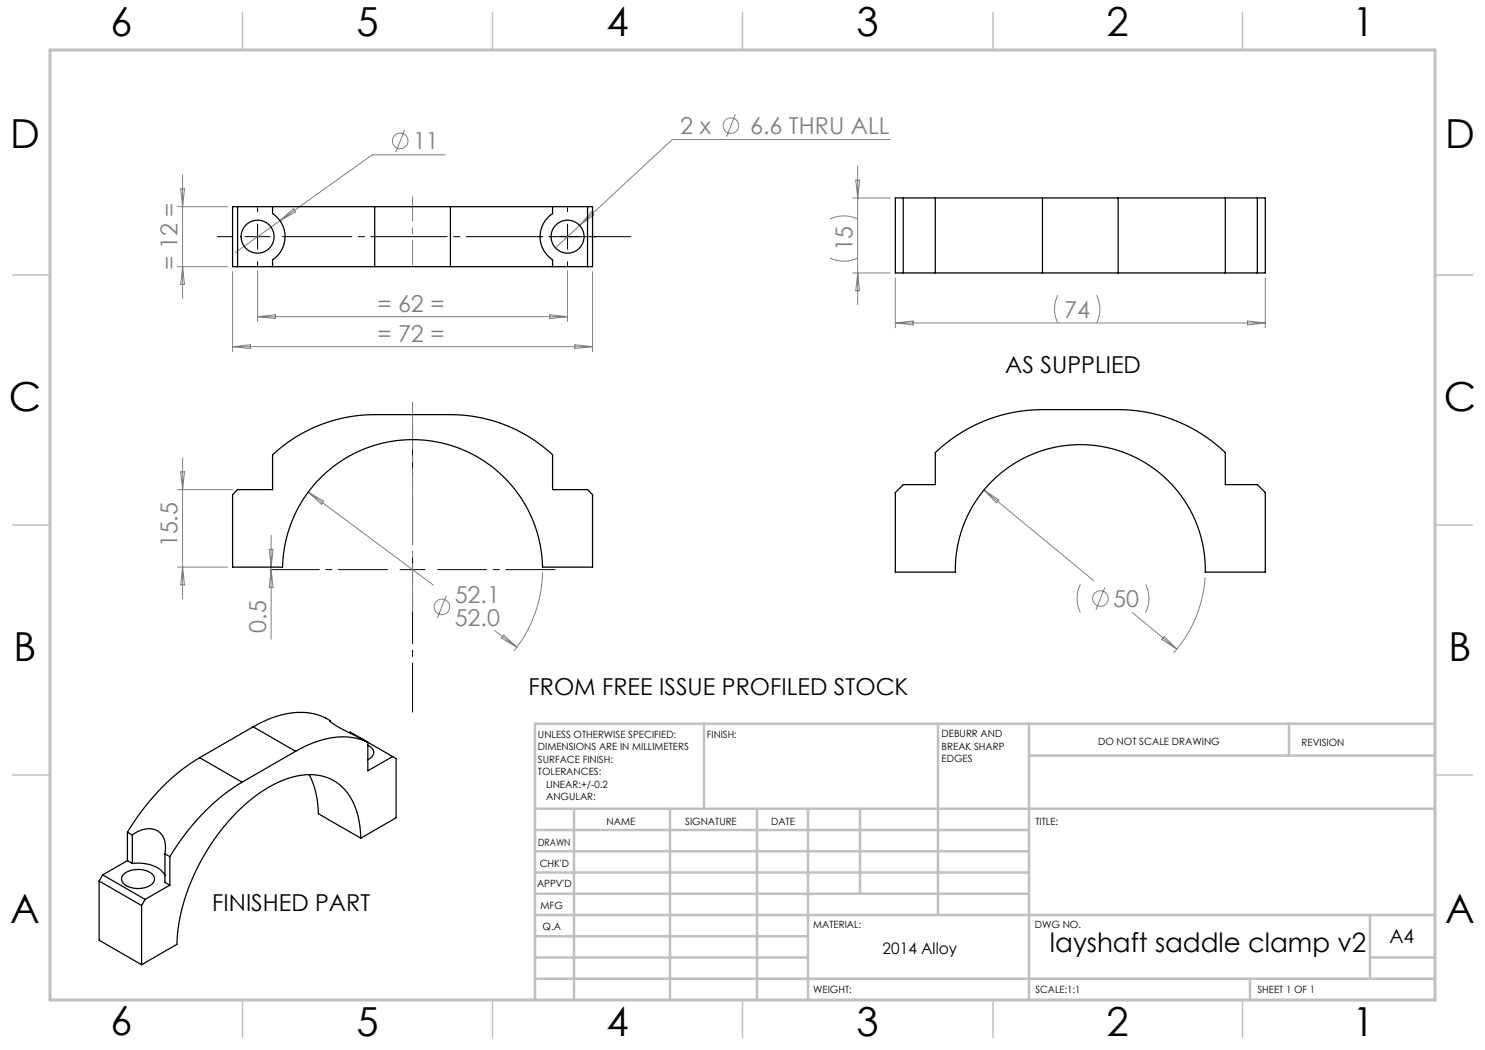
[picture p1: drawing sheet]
<svg xmlns="http://www.w3.org/2000/svg" width="297mm" height="210mm" viewBox="0 0 297 210" stroke-linecap="round" stroke-linejoin="round" font-family="sans-serif">
<g fill="none" stroke="#808080" stroke-width=".2">
<path d="M36.1 37.8h.8l-.4 3.5zM36.5 35v24.7M80.9 26l-1.7 4.4M89.1 31h-14.6l-27.5 19.5M147.1 22.9l-1.8 4.5M170.5 39.6h7.6M171.2 36h.7l-.4 3.6zM171.5 33.2v27.7M177.9 27.9h-43.4l-18.6 17.2M35.5 41.3h10M35.5 53.3h10M36.5 53.3l.4 3.6h-.8z"/>
<path d="M46.5 54.3v16M51.5 54.1v10.2M56 44.1l2.7-2.3 .4 .6zM113.5 54.1v10.2M115.9 45.1l-4.8 4.5M118.3 42.4l.5 .6-2.9 2.1zM118.5 54.3v16M166 51.6a6.2 6.2 0 0 0 5.5 0M166 43.8a6.2 6.2 0 0 1 5.5 0M170.5 54.6h7.6M171.5 54.6l.4 3.5h-.7zM179.1 55.6v10"/>
<path d="M211.6 59a6.2 6.2 0 0 0 0 5.6M219.3 59a6.2 6.2 0 0 1 0 5.6M253.1 55.6v10M46.5 69.3h72M46.5 69.3l3.6-.3v.7zM51.5 63.3h62M51.5 63.3l3.6-.3v.7zM110 63l3.5 .3-3.5 .4zM115 69l3.5 .3-3.5 .4zM179.1 64.6h74M179.1 64.6l3.5-.4v.8zM249.5 64.2l3.6 .4-3.6 .4z"/>
<path d="M35.5 97.9h11M36.1 94.4h.8l-.4 3.5zM36.5 91.6v28.2M61.6 98.4l25.1 18.7M61.6 98.4l3.1 1.8-.4 .6zM196.8 98l22 18.2M196.8 98l3 2-.5 .6zM35.5 113.4h10M36.5 113.4l.4 3.6h-.8zM53.8 109.9h.8l-.4 3.5zM54.2 107.1v20.8M54.2 113.9l.4 3.6h-.8z"/>
<path d="M89.3 119.1l-1.8 4.5M108.5 114.4a26 26 0 0 1-5.7 15.8M216.1 116.9a6.3 6.3 0 0 0 0 5.6M221 117.5l-1.8 4.4M229.1 116.9a6.3 6.3 0 0 1 0 5.6M241 115.4a25 25 0 0 1-6.3 15.2M98.9 126.1l4.5 3.3M100.8 127l2.6 2.4-3.1-1.8zM226.4 122.5l8.9 7.3M232.8 127.3l2.5 2.5-2.9-1.9z"/>
<circle cx="80" cy="28.2" r="1.56"/>
<circle cx="146.2" cy="25.1" r="1.56"/>
<circle cx="220.1" cy="119.7" r="1.56"/>
<circle cx="88.4" cy="121.4" r="1.56"/>
</g>
<path d="M46.5 47.3h-3M51.5 42.3v-.8M51.5 52.3v.8M108.5 47.3h-.8M113.5 42.3v-.8M113.5 52.3v.8M118.5 47.3h.8" fill="none" stroke="#000" stroke-width=".2" stroke-dasharray="15.2 1.3 1.3 1.3"/>
<path d="M56.5 47.3h69.7" fill="none" stroke="#000" stroke-width=".2" stroke-dasharray="15.2 1.3 1.3 1.3" stroke-dashoffset="1.4"/>
<path d="M77.5 113.9h-23.5M82.5 108.9v-23.5M82.5 118.9v23.5M87.5 113.9h23.5" fill="none" stroke="#000" stroke-width=".2" stroke-dasharray="15.2 1.3 1.3 1.3" stroke-dashoffset="5.4"/>
<path d="M49 47.3h5M51.5 44.8v5M111 47.3h5M113.5 44.8v5M80 113.9h5M82.5 111.4v5" fill="none" stroke="#000" stroke-width=".2"/>
<path d="M82.5 53v-13.7" fill="none" stroke="#808080" stroke-width=".2" stroke-dasharray="15.2 1.3 1.3 1.3" stroke-dashoffset="10.3"/>
<path d="M82.5 122.3v-41.9" fill="none" stroke="#808080" stroke-width=".2" stroke-dasharray="15.2 1.3 1.3 1.3" stroke-dashoffset="5.7"/>
<path d="M287 55h7.5M287 144.8v55.2h-187.2" fill="none" stroke="#c0c0c0" stroke-width=".2"/>
<g fill="none" stroke="#c0c0c0" stroke-width=".5">
<path d="M140.8 144.8v17M187.6 144.8v38.2M205.8 144.8v55.2M205.8 151.1h81.2M257.8 144.8v6.3M287 144.8h-180v55.2M107 161.8h180M107 178.8h98.8M107 174.5h98.8M107 170.3h98.8M107 166h98.8M114.8 161.8v38.2"/>
<path d="M134 161.8v38.2M151.4 161.8v38.2M161.6 161.8v38.2M172 161.8v17M107 195.8h180M107 191.5h54.6M107 187.3h54.6M107 183h180M250 195.8v4.2M274 191.5h13M274 183v12.8"/>
</g>
<g fill="none" stroke="#c0c0c0" stroke-width=".3">
<path d="M48.5 2.5v7.5M98.5 2.5v7.5M148.5 2.5v7.5M198.6 2.5v7.5M248.5 2.5v7.5M2.5 55h7.5M287 55h7.5M2.5 105h7.5M287 105h7.5M2.5 155h7.5M287 155h7.5M48.5 200v7.5"/>
<path d="M98.5 200v7.5M148.5 200v7.5M198.6 200v7.5M248.5 200v7.5"/>
</g>
<path d="M10 10h277v190h-277z" fill="none" stroke="#c0c0c0" stroke-width=".6"/>
<g fill="none" stroke="#000" stroke-width=".25">
<path d="M180.7 39.6v15M187.1 39.6h21.4M187.1 39.6v15M187.1 39.6h-8v15h8M208.5 39.6v15M208.5 39.6h15.1M223.6 39.6h21.5M223.6 39.6v15M245.1 39.6h8v15h-8M245.1 39.6v15M251.5 39.6v15M47.5 41.3v12"/>
<path d="M54.5 41.3v1.4a5.5 5.5 0 0 1 0 9.2v1.4M54.5 53.3h20.4M54.5 41.3h20.4M54.5 41.3h-8v12h8M74.9 41.3v12M74.9 53.3h15.2M74.9 41.3h15.2M90.1 53.3h20.4M90.1 41.3h20.4M90.1 41.3v12M110.5 41.3v1.4a5.5 5.5 0 0 0 0 9.2v1.4M110.5 41.3h8v12h-8"/>
<path d="M117.5 41.3v12M187.1 54.6h21.4M208.5 54.6h15.1M223.6 54.6h21.5M47.5 97.9h7v-6.9a30 30 0 0 1 20.4-8.1h15.2a30 30 0 0 1 20.4 8.1v6.9h7l1 1v14.5h-10a26 26 0 0 0-26-25.5 26 26 0 0 0-26 25.5h-10v-14.5zM179.1 98.5l1.6-1.6h6.4v-6.4a31 31 0 0 1 21.4-8.6h15.1a31 31 0 0 1 21.5 8.6v6.4h6.4l1.6 1.6v15.9h-12a25 25 0 0 0-25-25.5 25 25 0 0 0-25 25.5h-12zM39.9 151.5a42.6 42.6 0 0 0-14.4 14.9M39.9 151.5l8.5 4.9M48.4 156.4a42.6 42.6 0 0 0-14.4 14.9M50.6 145.4l8.5 4.9M50.6 145.4l-10.7 6.1M59.1 150.3a16.6 16.6 0 0 1 13-2.4l1.5 .6v5.7l4.9-2.9"/>
<path d="M59.1 150.3l-10.7 6.1M61.8 154.9a16.5 16.5 0 0 1 1.9 7.8l8.4 4.9M66.1 144.1h-.1a11.3 11.3 0 0 0 4.1 2.6l2.5 1.2M66.1 144.1a12.9 12.9 0 0 0-11.7-.5l-3.8 1.8M66.1 144.1v.2M69.8 146.5l.2-.1 8.5 4.9M73.6 149a1.49 1.49 0 0 1 1.1 1.5 1.49 1.49 0 0 1-1.1 1.5M78.5 151.3l.7 .4v11.9l-7.1 4M19.8 176.2l8.5 4.9M19.8 176.2v11.8l8.5 4.9M20.5 175l8.5 4.9M20.5 175l-.7 1.2"/>
<path d="M24.7 174.9a4.6 4.6 0 0 1 6 .3 1.55 1.55 0 0 1-1.2 2.1 4.6 4.6 0 0 1-4.9-.8l-.3-.4v-.5zM25.5 166.4l1 .6M25.5 172.1l1 .6M25.5 172.1l-5 2.9M25.5 166.4v5.7M26.5 167a4.4 4.4 0 0 1 5.5-.4 4.6 4.6 0 0 1 1 4.2M26.5 172.7a7 7 0 0 1 6.2 1.9l.3 .5M26.5 167v5.7M29 179.9l-.7 1.2M33 170.8l1 .5M33 170.8v5.7l1 .5M34 177l-5 2.9"/>
<path d="M34 171.3v5.7M72.1 167.6a13.7 13.7 0 0 0-4.3-10.8 10.5 10.5 0 0 0-9.9-1.2 30.6 30.6 0 0 0-14.4 11.4 40.1 40.1 0 0 0-8.1 21.9l-7.1 4M28.3 181.1v11.8"/>
<circle cx="51.5" cy="47.3" r="3.3"/>
<circle cx="113.5" cy="47.3" r="3.3"/>
</g>
<g font-size="8">
<text x="22.1" y="7.1">6</text>
<text x="71.3" y="7.1">5</text>
<text x="121.3" y="7.1">4</text>
<text x="171.3" y="7.1">3</text>
<text x="221.3" y="7.1">2</text>
<text x="270.5" y="7.1">1</text>
<text x="2" y="29.6">D</text>
<text x="289" y="29.7">D</text>
<text x="1.8" y="82.1">C</text>
<text x="288.8" y="82.1">C</text>
<text x="2.7" y="132.1">B</text>
<text x="289.7" y="132.1">B</text>
<text x="2" y="184.6">A</text>
<text x="289" y="184.6">A</text>
<text x="22.1" y="207.1">6</text>
<text x="71.3" y="207.1">5</text>
<text x="121.3" y="207.1">4</text>
<text x="171.3" y="207.1">3</text>
<text x="221.3" y="207.1">2</text>
<text x="270.5" y="207.1">1</text>
</g>
<text font-size="5.3" x="210" y="190.4">layshaft saddle clamp v2</text>
<g font-size="4.7" fill="#808080">
<text x="82.6" y="29.9">11</text>
<text x="136.1" y="26.8">2 x</text>
<text x="150" y="26.8">6.6 THRU ALL</text>
<text x="35.5" y="54" transform="rotate(-90 35.5 54)">= 12 =</text>
<text x="170.5" y="50.3" transform="rotate(-90 170.5 50.3)">15</text>
<text x="75.5" y="62.3">= 62 =</text>
<text x="212.9" y="63.6">74</text>
<text x="75.5" y="68.3">= 72 =</text>
<text x="35.5" y="109.5" transform="rotate(-90 35.5 109.5)">15.5</text>
<text x="90.9" y="120.6">52.1</text>
<text x="90.9" y="125.1">52.0</text>
<text x="222.7" y="121.4">50</text>
<text x="53.2" y="126.6" transform="rotate(-90 53.2 126.6)">0.5</text>
</g>
<g font-size="4.7">
<text x="201" y="74.6">AS SUPPLIED</text>
<text x="105.7" y="139">FROM FREE ISSUE PROFILED STOCK</text>
<text x="42.4" y="182.2">FINISHED PART</text>
</g>
<text font-size="3.9" x="277.9" y="188.5">A4</text>
<text font-size="3.2" x="176.5" y="190.9">2014 Alloy</text>
<g font-size="2">
<text x="107.6" y="147.6">UNLESS OTHERWISE SPECIFIED:</text>
<text x="141.4" y="147.6">FINISH:</text>
<text x="188.3" y="147.5">DEBURR AND</text>
<text x="188.3" y="150">BREAK SHARP</text>
<text x="219.6" y="149">DO NOT SCALE DRAWING</text>
<text x="260.3" y="149.2">REVISION</text>
<text x="107.6" y="150.1">DIMENSIONS ARE IN MILLIMETERS</text>
<text x="107.6" y="152.6">SURFACE FINISH:</text>
<text x="107.6" y="155.1">TOLERANCES:</text>
<text x="188.3" y="152.5">EDGES</text>
<text x="109.2" y="157.6">LINEAR:+/-0.2</text>
<text x="109.2" y="160.1">ANGULAR:</text>
<text x="121.3" y="165">NAME</text>
<text x="137" y="164.9">SIGNATURE</text>
<text x="154.2" y="164.9">DATE</text>
<text x="207.1" y="164.9">TITLE:</text>
<text x="107.6" y="169.1">DRAWN</text>
<text x="107.9" y="173.3">CHK'D</text>
<text x="107.4" y="177.4">APPV'D</text>
<text x="108.1" y="181.8">MFG</text>
<text x="108.5" y="186">Q.A</text>
<text x="162.6" y="185.5">MATERIAL:</text>
<text x="207" y="185.5">DWG NO.</text>
<text x="162.6" y="198.5">WEIGHT:</text>
<text x="207.1" y="198.6">SCALE:1:1</text>
<text x="251.5" y="198.6">SHEET 1 OF 1</text>
</g>
</svg>
